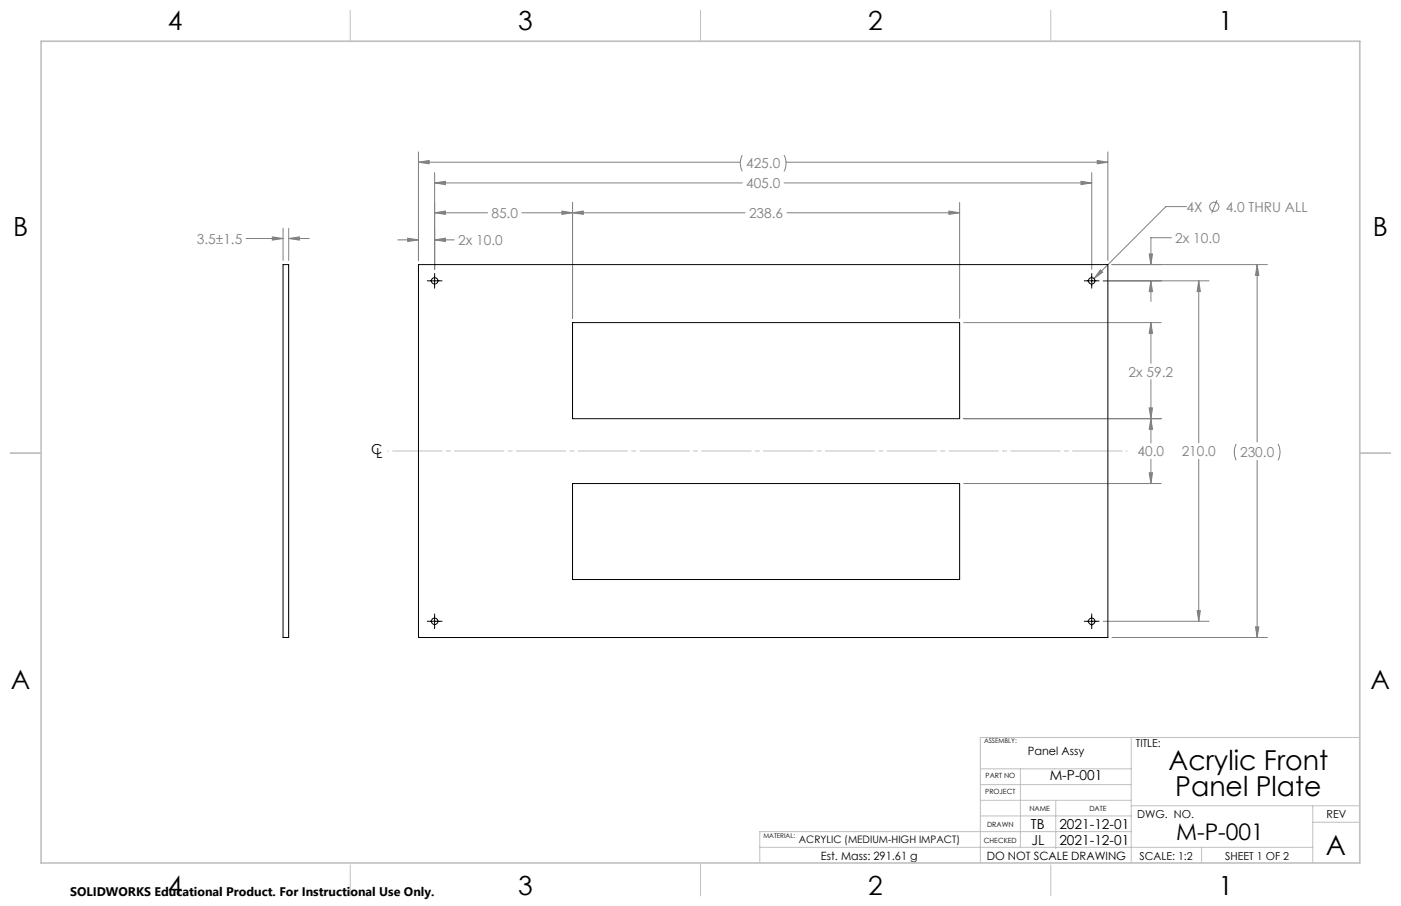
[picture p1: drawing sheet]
<svg xmlns="http://www.w3.org/2000/svg" width="432mm" height="279mm" viewBox="0 0 432 279" stroke-linecap="round" stroke-linejoin="round" font-family="sans-serif">
<g fill="none" stroke="#808080" stroke-width=".31">
<path d="M129 50l3.3-.5v1zM129 46.8v33.5M129 50h99.2M133.9 53.2v29.9M133.9 56.4h94.9M133.9 56.4l3.4-.5v1zM228.8 47.8l-.6 2v1.1l.6 1.9M241.7 56.4h94.8M241.7 47.8l.6 2-.2 1.7-.4 1.3M242.3 50h99.2M333.2 55.9l3.3 .5-3.3 .5zM336.5 53.2v29.9"/>
<path d="M338.2 49.5l3.3 .5-3.3 .5zM341.5 46.8v33.5M75.9 73.6h11.3M83.9 73.1l3.3 .5-3.3 .4zM87.2 70.4v9.9M89 70.4v9.9M89 73.6h6.3M89 73.6l3.3-.5v.9zM122.6 74h6.4M125.7 73.4l3.3 .6-3.3 .5zM133.9 74h6.1M133.9 65.6h16.4"/>
<path d="M133.9 74l3.4-.6v1.1zM133.9 65.6l3.4-.5v1zM160.8 65.6h68.9M173.2 65.1l3.3 .5-3.3 .5zM176.5 65.6l3.3-.5v1zM176.5 62.4v35.8M242.6 65.6h53.2M292.5 65.1l3.3 .5-3.3 .5zM295.8 62.4v35.8M354.2 78.3h1l-.5 3.3zM361.1 73.3h-6.4v8.3M365.7 63.7h-6.4l-22.1 22.2"/>
<path d="M375.1 61.7l-1.6 4.1M297 99.5h60.9M339.2 83.2l.7 .7-2.7 2zM340 86.6h32.6M342.7 81.6h47.9M354.7 86.6l.5 3.3h-1zM354.7 99.5l.5 3.3h-1zM354.7 86.6v6.4M354.7 99.5v12.5M369.5 86.6l.5 3.3h-1zM369.5 86.6v50M387.5 81.6l.5 3.3h-1z"/>
<path d="M387.5 81.6v54.7M354.7 117.1v19.5M297 129.1h60.9M354.2 125.8h1l-.5 3.3zM354.7 129.1l.5 3.3h-1zM381 136.9l-.6 2 .1 1.4 .5 1.7M393.9 136.9l.6 2.3-.1 1.5-.5 1.3M297 149.1h60.9M354.2 145.8h1l-.5 3.3zM354.7 141.6v7.5M369.5 141.6v50M387.5 142v54.6"/>
<path d="M340 191.6h32.6M342.7 196.6h47.9M369 188.3h1l-.5 3.3zM387 193.3h1l-.5 3.3z"/>
<circle cx="374.3" cy="63.8" r="1.41"/>
</g>
<path d="M131.7 86.6h4.5M133.9 84.3v4.6M334.2 86.6h4.5M336.5 84.3v4.6M131.7 191.6h4.5M133.9 189.3v4.6M334.2 191.6h4.5M336.5 189.3v4.6" fill="none" stroke="#000" stroke-width=".31"/>
<path d="M347.3 139.1h-227.8" fill="none" stroke="#c0c0c0" stroke-width=".31" stroke-dasharray="15.2 1.3 1.3 1.3" stroke-dashoffset="-1.5"/>
<g fill="none" stroke="#c0c0c0" stroke-width=".31">
<path d="M12.7 12.7h406.4M108 3.2v9.5M215.9 3.2v9.5M323.8 3.2v9.5M3.1 139.7h9.6M419.1 139.7h9.5M302.2 237.1h46.5M314.5 237.1v24.2M348.7 227.4v38.7M419.1 227.4h-116.9v38.7M302.2 246.8h46.5M302.2 251.6h46.5"/>
<path d="M302.2 242h46.5M325.4 246.8v14.9M348.7 248.5h70.4M348.7 256.5h-114.5v9.6M404.6 248.5v17.6M404.6 253.6h14.5M108 266.7v9.6M215.9 266.7v9.6M234.2 261.3h170.4M323.8 266.7v9.6M370.3 261.3v4.8"/>
</g>
<path d="M12.7 12.7h406.4v253.4h-406.4z" fill="none" stroke="#c0c0c0" stroke-width=".5"/>
<path d="M129 50l3.3-.5v1zM338.2 49.5l3.3 .5-3.3 .5zM125.7 73.4l3.3 .6-3.3 .5zM133.9 74l3.4-.6v1.1zM176.5 65.6l3.3-.5v1zM292.5 65.1l3.3 .5-3.3 .5zM354.7 86.6l.5 3.3h-1zM354.2 78.3h1l-.5 3.3zM387.5 81.6l.5 3.3h-1zM387 193.3h1l-.5 3.3zM354.7 99.5l.5 3.3h-1zM354.2 125.8h1l-.5 3.3zM354.7 129.1l.5 3.3h-1zM354.2 145.8h1l-.5 3.3zM133.9 65.6l3.4-.5v1zM173.2 65.1l3.3 .5-3.3 .5zM369.5 86.6l.5 3.3h-1zM369 188.3h1l-.5 3.3zM133.9 56.4l3.4-.5v1zM333.2 55.9l3.3 .5-3.3 .5zM339.2 83.2l-2 2.7 2.7-2zM89 73.6l3.3-.5v.9zM83.9 73.1l3.3 .5-3.3 .4z" fill="#808080"/>
<g fill="none" stroke="#000" stroke-width=".31">
<path d="M87.2 81.6h1.8v115h-1.8zM129 81.6h212.5v115h-212.5zM176.5 99.5h119.3v29.6h-119.3zM176.5 149.1h119.3v29.6h-119.3z"/>
<circle cx="134" cy="86.6" r="1"/>
<circle cx="336.5" cy="86.6" r=".99"/>
<circle cx="134" cy="191.6" r="1"/>
<circle cx="336.5" cy="191.6" r=".99"/>
</g>
<g font-size="8.5">
<text x="360.2" y="237.5">Acrylic Front</text>
<text x="362.2" y="245.6">Panel Plate</text>
<text x="408.6" y="263.6">A</text>
</g>
<g font-size="8.1">
<text x="51.7" y="9.3">4</text>
<text x="159.7" y="9.3">3</text>
<text x="267.6" y="9.3">2</text>
<text x="375.6" y="9.3">1</text>
<text x="4" y="72.8">B</text>
<text x="423.1" y="72.8">B</text>
<text x="3.3" y="212.5">A</text>
<text x="422.4" y="212.5">A</text>
<text x="51.7" y="276">4</text>
<text x="159.7" y="276">3</text>
<text x="267.6" y="276">2</text>
<text x="375.6" y="276">1</text>
</g>
<text font-size="7.1" x="362.5" y="259.1">M-P-001</text>
<g font-size="4.2" fill="#808080">
<text x="230" y="51.9">425.0</text>
<text x="230" y="58">405.0</text>
<text x="365.7" y="65.3">4X</text>
<text x="377.8" y="65.3">4.0 THRU ALL</text>
<text x="151.5" y="67.2">85.0</text>
<text x="230.9" y="67.2">238.6</text>
<text x="60.7" y="75.1">3.5±1.5</text>
<text x="141.2" y="75.6">2x 10.0</text>
<text x="362.2" y="74.9">2x 10.0</text>
<text x="347.8" y="116.1">2x 59.2</text>
<text x="350.6" y="140.7">40.0</text>
<text x="364.2" y="140.7">210.0</text>
<text x="382.2" y="141">230.0</text>
</g>
<g font-size="4.2">
<text x="114.4" y="140.1">C</text>
<text x="115.9" y="141.3">L</text>
<text x="323.5" y="240.5">M-P-001</text>
<text x="317.8" y="255.5">TB</text>
<text x="326.5" y="255.5">2021-12-01</text>
<text x="317.9" y="260.6">JL</text>
<text x="326.5" y="260.6">2021-12-01</text>
</g>
<text font-size="3.8" x="21.6" y="276.3">SOLIDWORKS Educational Product. For Instructional Use Only.</text>
<g font-size="3.5">
<text x="316.8" y="232.8">Panel Assy</text>
<text x="253" y="265.2">Est. Mass: 291.61 g</text>
<text x="304.1" y="265.2">DO NOT SCALE DRAWING</text>
</g>
<g font-size="3.4">
<text x="350.1" y="230.5">TITLE:</text>
<text x="350.5" y="252.1">DWG. NO.</text>
<text x="408.9" y="252.4">REV</text>
<text x="351.2" y="265.2">SCALE: 1:2</text>
<text x="377.6" y="265.2">SHEET 1 OF 2</text>
</g>
<text font-size="3.2" x="246.2" y="260.1">ACRYLIC (MEDIUM-HIGH IMPACT)</text>
<g font-size="2.2">
<text x="303.6" y="245">PROJECT</text>
<text x="303.8" y="240">PART NO</text>
<text x="317.3" y="250">NAME</text>
<text x="335.8" y="250">DATE</text>
<text x="304.2" y="255">DRAWN</text>
<text x="303.2" y="260.1">CHECKED</text>
</g>
<g font-size="2">
<text x="303.3" y="229.2">ASSEMBLY:</text>
<text x="235.3" y="258.5">MATERIAL:</text>
</g>
</svg>
